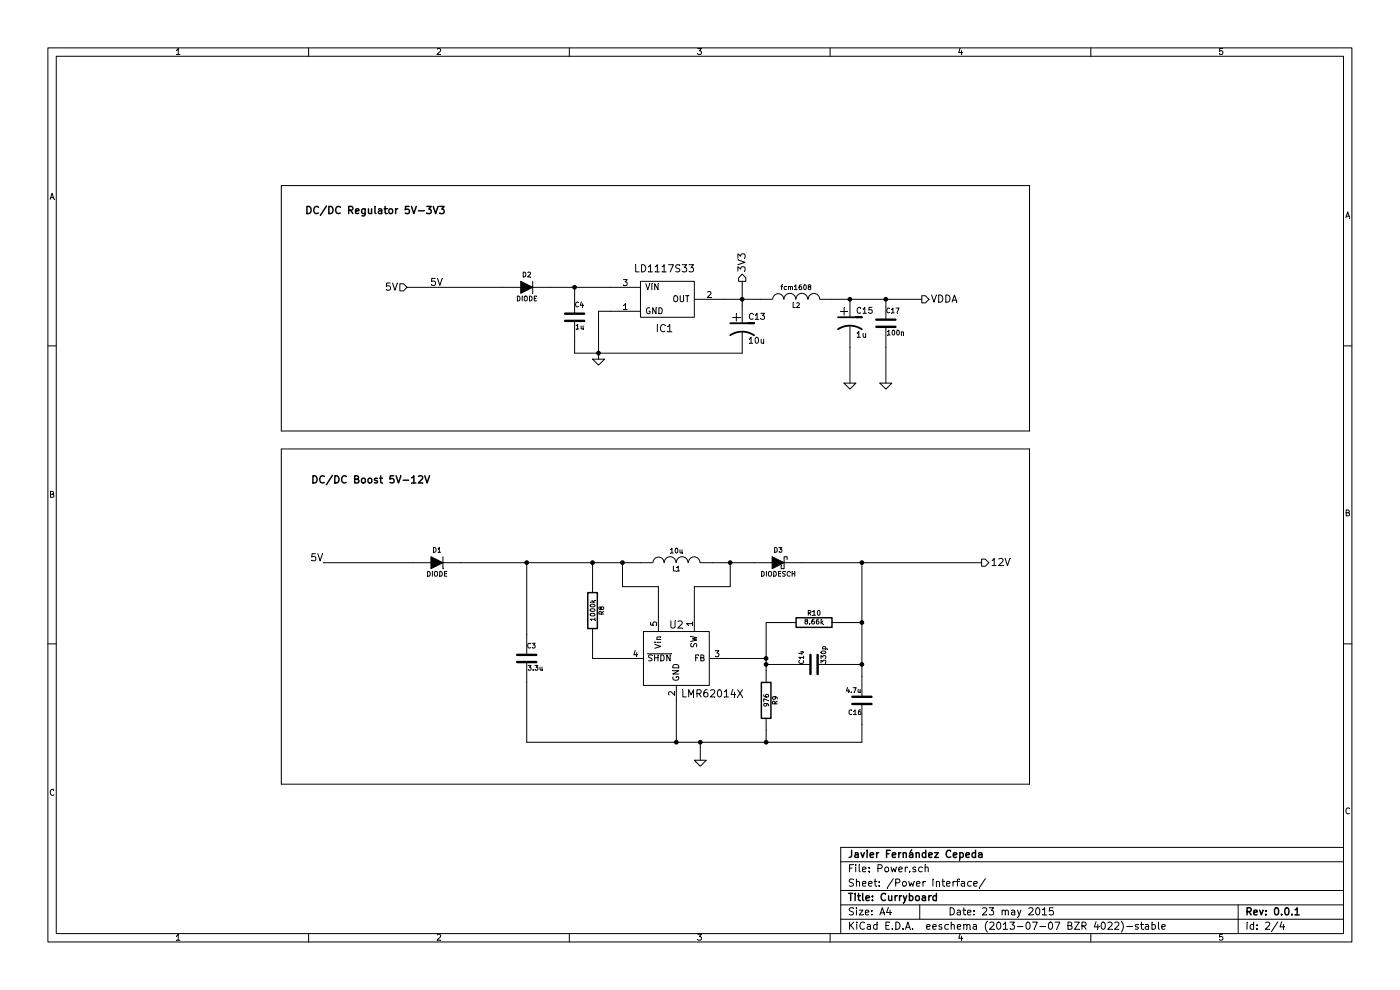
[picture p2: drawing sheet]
EESchema Schematic File Version 2
LIBS:power
LIBS:device
LIBS:transistors
LIBS:conn
LIBS:linear
LIBS:regul
LIBS:74xx
LIBS:cmos4000
LIBS:adc-dac
LIBS:memory
LIBS:xilinx
LIBS:special
LIBS:microcontrollers
LIBS:dsp
LIBS:microchip
LIBS:analog_switches
LIBS:motorola
LIBS:texas
LIBS:intel
LIBS:audio
LIBS:interface
LIBS:digital-audio
LIBS:philips
LIBS:display
LIBS:cypress
LIBS:siliconi
LIBS:opto
LIBS:atmel
LIBS:contrib
LIBS:valves
LIBS:ComponentLib
LIBS:ChefLib
EELAYER 27 0
EELAYER END
$Descr A4 11693 8268
encoding utf-8
Sheet 2 4
Title "Curryboard"
Date "23 may 2015"
Rev "0.0.1"
Comp "Javier Fernández Cepeda"
Comment1 ""
Comment2 ""
Comment3 ""
Comment4 ""
$EndDescr
$Comp
L INDUCTOR L2
U 1 1
P 6650 2500
F 0 "L2" V 6600 2500 40  0000 C CNN
F 1 "fcm1608" V 6750 2500 40  0000 C CNN
F 2 "~" H 6650 2500 60  0000 C CNN
F 3 "~" H 6650 2500 60  0000 C CNN
	1    6650 2500
	0    -1   -1   0   
$EndComp
$Comp
L C C17
U 1 1
P 7400 2700
F 0 "C17" H 7400 2800 40  0000 L CNN
F 1 "100n" H 7406 2615 40  0000 L CNN
F 2 "~" H 7438 2550 30  0000 C CNN
F 3 "~" H 7400 2700 60  0000 C CNN
	1    7400 2700
	1    0    0    -1  
$EndComp
$Comp
L CP1 C15
U 1 1
P 7100 2700
F 0 "C15" H 7150 2800 50  0000 L CNN
F 1 "1u" H 7150 2600 50  0000 L CNN
F 2 "~" H 7100 2700 60  0000 C CNN
F 3 "~" H 7100 2700 60  0000 C CNN
	1    7100 2700
	1    0    0    -1  
$EndComp
$Comp
L GND #PWR017
U 1 1
P 5000 3000
F 0 "#PWR017" H 5000 3000 30  0001 C CNN
F 1 "GND" H 5000 2930 30  0001 C CNN
F 2 "" H 5000 3000 60  0000 C CNN
F 3 "" H 5000 3000 60  0000 C CNN
	1    5000 3000
	1    0    0    -1  
$EndComp
$Comp
L LD1117S33 IC1
U 1 1
P 5550 2500
F 0 "IC1" H 5550 2250 60  0000 C CNN
F 1 "LD1117S33" H 5550 2750 60  0000 C CNN
F 2 "~" H 5550 2500 60  0000 C CNN
F 3 "~" H 5550 2500 60  0000 C CNN
	1    5550 2500
	1    0    0    -1  
$EndComp
$Comp
L C C4
U 1 1
P 4800 2650
F 0 "C4" H 4800 2750 40  0000 L CNN
F 1 "1u" H 4806 2565 40  0000 L CNN
F 2 "~" H 4838 2500 30  0000 C CNN
F 3 "~" H 4800 2650 60  0000 C CNN
	1    4800 2650
	1    0    0    -1  
$EndComp
$Comp
L CP1 C13
U 1 1
P 6200 2750
F 0 "C13" H 6250 2850 50  0000 L CNN
F 1 "10u" H 6250 2650 50  0000 L CNN
F 2 "~" H 6200 2750 60  0000 C CNN
F 3 "~" H 6200 2750 60  0000 C CNN
	1    6200 2750
	1    0    0    -1  
$EndComp
$Comp
L GND #PWR018
U 1 1
P 7100 3200
F 0 "#PWR018" H 7100 3200 30  0001 C CNN
F 1 "GND" H 7100 3130 30  0001 C CNN
F 2 "" H 7100 3200 60  0000 C CNN
F 3 "" H 7100 3200 60  0000 C CNN
	1    7100 3200
	1    0    0    -1  
$EndComp
$Comp
L GND #PWR019
U 1 1
P 7400 3200
F 0 "#PWR019" H 7400 3200 30  0001 C CNN
F 1 "GND" H 7400 3130 30  0001 C CNN
F 2 "" H 7400 3200 60  0000 C CNN
F 3 "" H 7400 3200 60  0000 C CNN
	1    7400 3200
	1    0    0    -1  
$EndComp
$Comp
L DIODE D2
U 1 1
P 4400 2400
F 0 "D2" H 4400 2500 40  0000 C CNN
F 1 "DIODE" H 4400 2300 40  0000 C CNN
F 2 "~" H 4400 2400 60  0000 C CNN
F 3 "~" H 4400 2400 60  0000 C CNN
	1    4400 2400
	1    0    0    -1  
$EndComp
$Comp
L DIODE D1
U 1 1
P 3650 4700
F 0 "D1" H 3650 4800 40  0000 C CNN
F 1 "DIODE" H 3650 4600 40  0000 C CNN
F 2 "~" H 3650 4700 60  0000 C CNN
F 3 "~" H 3650 4700 60  0000 C CNN
	1    3650 4700
	1    0    0    -1  
$EndComp
Text Label 2700 4700 2    59   ~ 0
5V
$Comp
L LMR62014X U2
U 1 1
P 5650 5500
F 0 "U2" H 5650 5775 60  0000 C CNN
F 1 "LMR62014X" H 5950 5200 60  0000 C CNN
F 2 "" H 5650 5500 60  0000 C CNN
F 3 "" H 5650 5500 60  0000 C CNN
	1    5650 5500
	1    0    0    -1  
$EndComp
$Comp
L R R8
U 1 1
P 4950 5100
F 0 "R8" V 5030 5100 40  0000 C CNN
F 1 "1000k" V 4957 5101 40  0000 C CNN
F 2 "~" V 4880 5100 30  0000 C CNN
F 3 "~" H 4950 5100 30  0000 C CNN
	1    4950 5100
	1    0    0    -1  
$EndComp
$Comp
L INDUCTOR L1
U 1 1
P 5650 4700
F 0 "L1" V 5600 4700 40  0000 C CNN
F 1 "10u" V 5750 4700 40  0000 C CNN
F 2 "~" H 5650 4700 60  0000 C CNN
F 3 "~" H 5650 4700 60  0000 C CNN
	1    5650 4700
	0    -1   -1   0   
$EndComp
$Comp
L DIODESCH D3
U 1 1
P 6500 4700
F 0 "D3" H 6500 4800 40  0000 C CNN
F 1 "DIODESCH" H 6500 4600 40  0000 C CNN
F 2 "~" H 6500 4700 60  0000 C CNN
F 3 "~" H 6500 4700 60  0000 C CNN
	1    6500 4700
	1    0    0    -1  
$EndComp
$Comp
L C C3
U 1 1
P 4400 5500
F 0 "C3" H 4400 5600 40  0000 L CNN
F 1 "3.3u" H 4406 5415 40  0000 L CNN
F 2 "~" H 4438 5350 30  0000 C CNN
F 3 "~" H 4400 5500 60  0000 C CNN
	1    4400 5500
	1    0    0    -1  
$EndComp
$Comp
L R R9
U 1 1
P 6400 5850
F 0 "R9" V 6480 5850 40  0000 C CNN
F 1 "976" V 6407 5851 40  0000 C CNN
F 2 "~" V 6330 5850 30  0000 C CNN
F 3 "~" H 6400 5850 30  0000 C CNN
	1    6400 5850
	1    0    0    -1  
$EndComp
$Comp
L C C14
U 1 1
P 6800 5550
F 0 "C14" H 6800 5650 40  0000 L CNN
F 1 "330p" H 6806 5465 40  0000 L CNN
F 2 "~" H 6838 5400 30  0000 C CNN
F 3 "~" H 6800 5550 60  0000 C CNN
	1    6800 5550
	0    -1   -1   0   
$EndComp
$Comp
L R R10
U 1 1
P 6800 5200
F 0 "R10" V 6880 5200 40  0000 C CNN
F 1 "8.66k" V 6807 5201 40  0000 C CNN
F 2 "~" V 6730 5200 30  0000 C CNN
F 3 "~" H 6800 5200 30  0000 C CNN
	1    6800 5200
	0    -1   -1   0   
$EndComp
$Comp
L C C16
U 1 1
P 7200 5850
F 0 "C16" H 7200 5950 40  0000 L CNN
F 1 "4.7u" H 7206 5765 40  0000 L CNN
F 2 "~" H 7238 5700 30  0000 C CNN
F 3 "~" H 7200 5850 60  0000 C CNN
	1    7200 5850
	-1   0    0    1   
$EndComp
Wire Wire Line
	7400 3200 7400 2900
Wire Wire Line
	7100 2900 7100 3200
Wire Wire Line
	6950 2500 7700 2500
Connection ~ 7100 2500
Wire Wire Line
	6050 2500 6350 2500
Wire Wire Line
	5100 2600 5000 2600
Wire Wire Line
	4600 2400 5100 2400
Wire Wire Line
	4800 2450 4800 2400
Wire Wire Line
	4800 2850 4800 2950
Wire Wire Line
	6200 2350 6200 2550
Connection ~ 6200 2500
Wire Wire Line
	5000 2600 5000 3000
Wire Wire Line
	4800 2950 6200 2950
Connection ~ 5000 2950
Connection ~ 4800 2400
Wire Wire Line
	3400 2400 4200 2400
Wire Wire Line
	3450 4700 2700 4700
Wire Wire Line
	3850 4700 5350 4700
Wire Wire Line
	5950 4700 6300 4700
Wire Wire Line
	6700 4700 8200 4700
Wire Wire Line
	5500 5150 5500 4900
Wire Wire Line
	5500 4900 5200 4900
Wire Wire Line
	5200 4900 5200 4700
Connection ~ 5200 4700
Wire Wire Line
	5800 5150 5800 4900
Wire Wire Line
	5800 4900 6100 4900
Wire Wire Line
	6100 4900 6100 4700
Connection ~ 6100 4700
Wire Wire Line
	4950 4700 4950 4850
Connection ~ 4950 4700
Wire Wire Line
	4950 5350 4950 5500
Wire Wire Line
	4950 5500 5250 5500
Wire Wire Line
	4400 5300 4400 4700
Connection ~ 4400 4700
Wire Wire Line
	6400 5200 6400 5600
Wire Wire Line
	6400 5500 6050 5500
Wire Wire Line
	6400 5200 6550 5200
Connection ~ 6400 5500
Wire Wire Line
	6600 5550 6400 5550
Connection ~ 6400 5550
Wire Wire Line
	7200 5650 7200 4700
Connection ~ 7200 4700
Wire Wire Line
	7000 5550 7200 5550
Connection ~ 7200 5550
Wire Wire Line
	7050 5200 7200 5200
Connection ~ 7200 5200
Wire Wire Line
	4400 5700 4400 6200
Wire Wire Line
	4400 6200 7200 6200
Wire Wire Line
	7200 6200 7200 6050
Wire Wire Line
	6400 6100 6400 6200
Connection ~ 6400 6200
Wire Wire Line
	5650 5850 5650 6200
Connection ~ 5650 6200
Wire Wire Line
	5850 6200 5850 6350
Connection ~ 5850 6200
$Comp
L GND #PWR020
U 1 1
P 5850 6350
F 0 "#PWR020" H 5850 6350 30  0001 C CNN
F 1 "GND" H 5850 6280 30  0001 C CNN
F 2 "" H 5850 6350 60  0000 C CNN
F 3 "" H 5850 6350 60  0000 C CNN
	1    5850 6350
	1    0    0    -1  
$EndComp
Text HLabel 3400 2400 0    60   Input ~ 0
5V
Text Label 3700 2400 2    59   ~ 0
5V
Text HLabel 6200 2350 1    60   Output ~ 0
3V3
Text HLabel 7700 2500 2    60   Output ~ 0
VDDA
Connection ~ 7400 2500
Text HLabel 8200 4700 2    60   Output ~ 0
12V
Wire Notes Line
	2350 1550 2350 3600
Wire Notes Line
	2350 3600 8600 3600
Wire Notes Line
	8600 3600 8600 1550
Wire Notes Line
	8600 1550 2350 1550
Wire Notes Line
	2350 3750 2350 6550
Wire Notes Line
	2350 6550 8600 6550
Wire Notes Line
	8600 6550 8600 3750
Wire Notes Line
	8600 3750 2350 3750
Text Notes 2550 1800 0    60   ~ 12
DC/DC Regulator 5V-3V3
Text Notes 2600 4050 0    60   ~ 12
DC/DC Boost 5V-12V
$EndSCHEMATC
